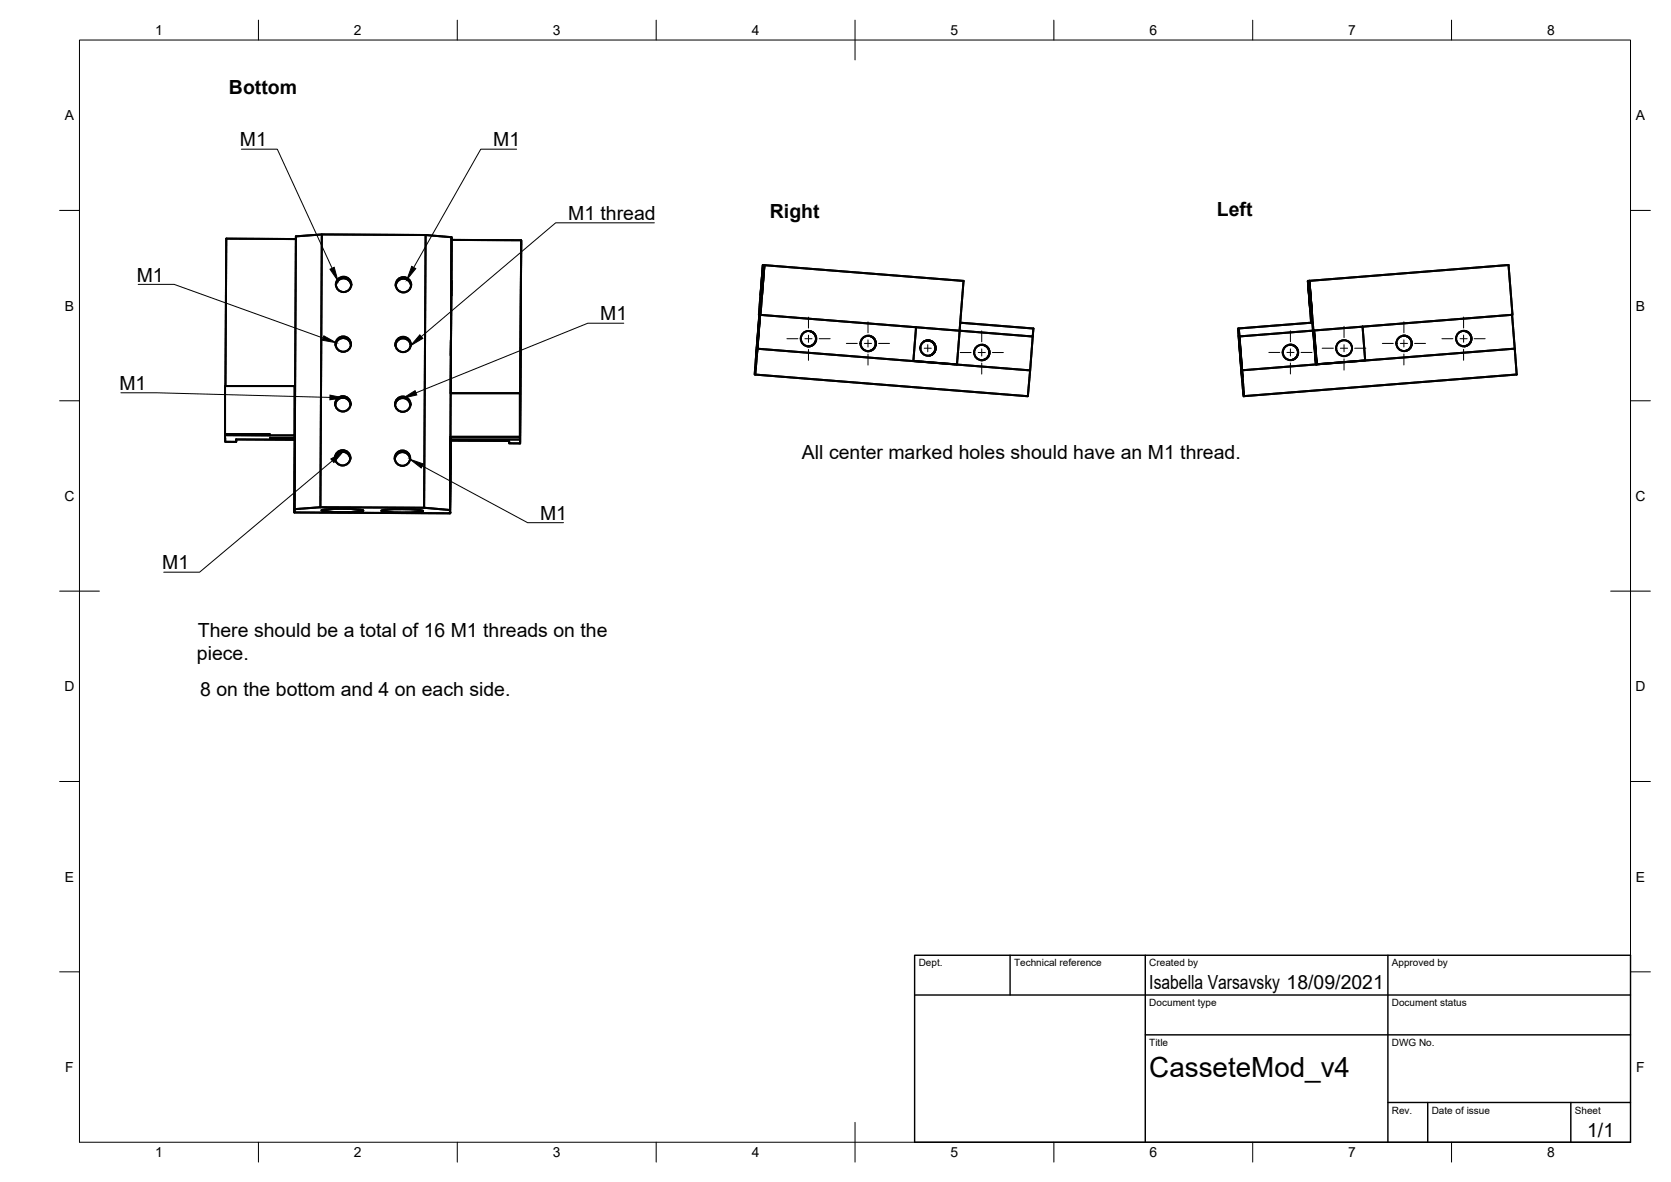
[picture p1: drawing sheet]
<svg xmlns="http://www.w3.org/2000/svg" width="420mm" height="297mm" viewBox="0 0 420 297" stroke-linecap="round" stroke-linejoin="round" font-family="sans-serif">
<!-- layer: Visible -->
<g fill="none" stroke="#000" stroke-width=".51">
<path d="M80.9 58.9l-.3 68.6M107 59.1l-.4 68.5 6.6 .6M113.5 59.6l-.3 69.4M74.4 60.1l-17.5-.1-.2 37M84.5 71.7l.1-.5 .5-.8 1.2-.5 .7 .1 .7 .4 .4 .7 .2 .6M99.5 71.8l.2-.6 .4-.7 1.2-.5 .8 .2 .6 .3 .4 .6 .2 .7M113.5 70.5v3.9zM113.5 60.3l-.2 38.5M131 61.4v-1l-17.5-.1v-.7l-6.5-.5-26.1-.2-6.5 .5-.4 69.2M131 60.4l-.2 51M191 78.9l-.8 10.5zM191.1 78.9l-.8 10.5z"/>
<path d="M191.2 79.1l68.5 5.5 .1-2-18.4-1.5M191.8 66.6l-2 27.5h.1l2.3-27.5M192.2 66.6h-.4l-.6 7.5h.4l.6-7.5 50.1 4-1.7 21-10.9-.9 .6-8.5M329.2 70.6h-.3M329.2 70.6l50.1-4 1 12.5-37.7 3M380.2 79.1l1.2 15-68.6 5.5M84.4 86.7l.5-1.1 .5-.4 .7-.3 .9 .2 .5 .3 .5 .6 .2 .7M99.4 86.8l.6-1.2 1.2-.6 .7 .1 .7 .4 .4 .5 .3 .8M113.3 98.8h17.4v11M113.4 85.5v3.9zM203.4 83.2l.8 .2 .5 .5 .4 .6 .1 .9-.7 1.2-.6 .4h-.8M218.4 84.4l1.3 .6 .4 .7 .1 .8-.2 .6-.4 .6-.7 .4-.8 .1"/>
<path d="M232.3 85.8l.8-.2 .8 .1 1 .8 .3 .8-.1 .7-.3 .7-.6 .5M233.4 85.6l1.1 .4 .6 1.1-.2 1.3-.4 .6-.7 .4M247 86.7l.9 .3 .4 .3 .4 .7 .1 .8-.7 1.3-.7 .3-.7 .1M259 93.1l-.6 6.5-68.5-5.5M259.7 84.6l-.7 8.5-68.5-5.5M311.5 84.3l.8 10.5zM311.5 82.5l.2 2 18.4-1.4M311.6 84.3l.8 10.5zM311.7 84.5l.6 8.6 68.6-5.5M324.3 86.6l.7 .1 .6 .3 .5 .6 .3 .9-.4 1.3-.6 .4-.8 .3M329.7 81.1l-.9-10.5 .7 7.5h.3l-.6-7.5 1 12.5M330.2 83.1l.7 8.5-.9-10.5-18.7 1.5 1.4 17h.1l-.5-6.5"/>
<path d="M330.4 83.1l.6 8.5zM342.6 82.1l.7 8.5-12.4 1M342.6 82.1l-12.4 1M352.9 84.4l.7 .1 .6 .3 .5 .5 .2 .9v.6l-.5 .8-.6 .5-.6 .1M367.9 83.2l.7 .1 .7 .3 .5 .7 .2 .8-.2 .7-.4 .6-.5 .4-.7 .2M56.6 109.2h11.3zM56.6 109.4v-12.4h17.5v12.4h-17.5v.6v1h2.8v-.6l14.7 .1M59.4 110.4v.6M74.1 109.4v.7h-6.2h6.2l-.1 18.5M84.2 115.3l.2-.7 .4-.6 1.2-.5 .7 .1 .7 .4 .5 .6 .2 .7M84.3 101.7l.5-1.1 .6-.5 .6-.1h.8l.6 .3 .5 .6 .2 .8M99.3 115.4l.2-.7 .4-.6 1.2-.5 .8 .1 .5 .4 .5 .6 .2 .7"/>
<path d="M99.3 101.8l.5-1.1 .6-.5 .6-.2 .9 .1 .5 .3 .5 .5 .3 .9M113.2 114.1v3.8zM113.3 110.5h17.4M130.7 110.4l.1 1h-2.8v-.6l-14.7-.1M130.7 110.5v-.7h-17.4l-.1 19.2-39.2-.2v-.2M80.8 128.3a33.7 33.7 0 0 1 10.5 0 33.7 33.7 0 0 1-10.5 0zM95.9 128.3a33.7 33.7 0 0 1 10.5 .1 33.7 33.7 0 0 1-10.5-.1zM106.6 127.6l-26-.1-6.6 .5"/>
<circle cx="86.4" cy="71.5" r="1.93"/>
<circle cx="101.5" cy="71.6" r="1.93"/>
<circle cx="86.3" cy="86.5" r="1.93"/>
<circle cx="101.4" cy="86.6" r="1.93"/>
<circle cx="203.3" cy="85.1" r="1.94"/>
<circle cx="218.3" cy="86.3" r="1.94"/>
<circle cx="233.4" cy="87.5" r="1.94"/>
<circle cx="246.9" cy="88.6" r="1.94"/>
<circle cx="324.5" cy="88.6" r="1.94"/>
<circle cx="338" cy="87.5" r="2"/>
<circle cx="353" cy="86.3" r="1.94"/>
<circle cx="368.1" cy="85.1" r="1.94"/>
<circle cx="86.2" cy="115.1" r="1.93"/>
<circle cx="86.2" cy="101.5" r="1.93"/>
<circle cx="101.2" cy="115.1" r="1.93"/>
<circle cx="101.3" cy="101.6" r="1.93"/>
</g>
<g fill="#000" stroke="#000" stroke-width=".25">
<circle cx="330.2" cy="83.1" r=".24"/>
<circle cx="113.3" cy="110.5" r=".24"/>
<circle cx="113.2" cy="128.8" r=".24"/>
</g>
<!-- layer: Border -->
<g fill="none" stroke="#000" stroke-width=".25">
<path d="M20 10.1h390v276.9h-390zM65 5.1v5M115 5.1v5M165 5.1v5M215 5.1v10M265 5.1v5M315 5.1v5M365 5.1v5M15 52.9h5M410 52.9h5M15 100.7h5M410 100.7h5"/>
<path d="M15 148.6h10M405 148.6h10M15 196.4h5M410 196.4h5M15 244.2h5M410 244.2h5M65 287v5M115 287v5M165 287v5M215 282.1v9.9M265 287v5M315 287v5"/>
<path d="M365 287v5"/>
</g>
<!-- layer: TitleBlock -->
<path d="M230 240.1h180v46.9h-180zM230 250h180M254 240.1v9.9M288 240.1v46.9M349 240.1v46.9M288 260.1h122M349 277.1h61M359 277.1v9.9M395 277.1v9.9" fill="none" stroke="#000" stroke-width=".36"/>
<!-- layer: Annotations -->
<path d="M83 67.7l1-.5 1 3.4zM103.5 66.9l1 .6-2.2 2.8zM81.4 84.4l3.1 1.7-3.5-.6zM83 99.3l3.5 .7-3.5 .5zM101.3 100l3.1-1.8 .4 1.1zM105.6 84.1l.7 .9-3 1.9zM83.2 115.3l3.1-1.8-2.4 2.7zM103.1 115.4l3.4 1.2-.6 1z" fill="#000" stroke="#000" stroke-width=".25"/>
<path d="M60.7 37.5h9l13.8 29.9M129.9 37.5h-9l-16.9 29.7M164.5 56h-24.8l-33.8 28.6M34.8 71.5h9l37.4 13.4M30.4 98.7h9l43.6 1.2M156.8 81.2h-9l-43.2 17.5M83.6 115.8l-33.4 28h-9M106.2 117.1l26.5 14.2h9" fill="none" stroke="#000" stroke-width=".25"/>
<!-- layer: Center Lines -->
<g fill="none" stroke="#000" stroke-width=".25">
<path d="M203.3 79.7v2.8M368 79.7v2.7M197.9 85.1h2.7M202.4 85.1h1.8M203.3 84.2v1.8M203.3 87.8v2.8M206 85.1h2.7M212.8 86.3h2.8M217.4 86.3h1.7M218.2 80.9v2.7M218.2 85.4v1.8M218.2 89v2.7"/>
<path d="M220.9 86.3h2.8M232.4 87.5h1.8M233.3 86.6v1.8M241.4 88.6h2.8M246 88.6h1.8M246.8 83.1v2.8M246.8 87.7v1.8M246.8 91.3v2.7M249.5 88.6h2.8M319 88.6h2.8M323.6 88.6h1.8M324.5 83.1v2.8"/>
<path d="M324.5 87.7v1.8M324.5 91.2v2.8M327.2 88.6h2.7M332.4 87.5h2.9M337 87.5h1.8M337.9 82v2.8M337.9 86.6v1.8M337.9 90.2v2.8M340.6 87.5h2.8M347.6 86.3h2.7M352.1 86.3h1.8M353 80.9v2.7"/>
<path d="M353 85.4v1.8M353 89v2.7M355.7 86.3h2.7M362.6 85.1h2.7M367.1 85.1h1.8M368 84.2v1.8M368 87.8v2.7M370.7 85.1h2.7"/>
</g>
<text font-size="7" x="289" y="270.6">CasseteMod_v4</text>
<g font-size="4.9">
<text x="57.6" y="23.5">Bottom</text>
<text x="60.3" y="36.8">M1</text>
<text x="124" y="36.8">M1</text>
<text x="142.9" y="55.3">M1 thread</text>
<text x="193.6" y="54.8">Right</text>
<text x="306" y="54.2">Left</text>
<text x="34.4" y="70.8">M1</text>
<text x="150.9" y="80.5">M1</text>
<text x="30" y="98">M1</text>
<text x="201.7" y="115.3">All center marked holes should have an M1 thread.</text>
<text x="135.8" y="130.6">M1</text>
<text x="40.8" y="143.1">M1</text>
<text x="49.7" y="160.1">There should be a total of 16 M1 threads on the</text>
<text x="49.5" y="166">piece.</text>
<text x="50.3" y="174.9">8 on the bottom and 4 on each side.</text>
<text x="289" y="248.5">Isabella Varsavsky 18/09/2021</text>
<text x="399.1" y="285.7">1/1</text>
</g>
<g font-size="3.5">
<text x="39" y="8.8">1</text>
<text x="89" y="8.8">2</text>
<text x="139" y="8.8">3</text>
<text x="189" y="8.8">4</text>
<text x="239" y="8.8">5</text>
<text x="289" y="8.8">6</text>
<text x="339" y="8.8">7</text>
<text x="389" y="8.8">8</text>
<text x="16.3" y="30.2">A</text>
<text x="411.3" y="30.2">A</text>
<text x="16.3" y="78">B</text>
<text x="411.3" y="78">B</text>
<text x="16.2" y="125.9">C</text>
<text x="411.2" y="125.9">C</text>
<text x="16.2" y="173.7">D</text>
<text x="411.2" y="173.7">D</text>
<text x="16.3" y="221.6">E</text>
<text x="411.3" y="221.6">E</text>
<text x="16.4" y="269.4">F</text>
<text x="411.4" y="269.4">F</text>
<text x="39" y="290.8">1</text>
<text x="89" y="290.8">2</text>
<text x="139" y="290.8">3</text>
<text x="189" y="290.8">4</text>
<text x="239" y="290.8">5</text>
<text x="289" y="290.8">6</text>
<text x="339" y="290.8">7</text>
<text x="389" y="290.8">8</text>
</g>
<g font-size="2.5">
<text x="231" y="242.9">Dept.</text>
<text x="255" y="242.9">Technical reference</text>
<text x="289" y="242.9">Created by</text>
<text x="350" y="242.9">Approved by</text>
<text x="289" y="252.8">Document type</text>
<text x="350" y="252.8">Document status</text>
<text x="289" y="262.9">Title</text>
<text x="350" y="262.9">DWG No.</text>
<text x="350" y="279.9">Rev.</text>
<text x="360" y="279.9">Date of issue</text>
<text x="396" y="279.9">Sheet</text>
</g>
</svg>
